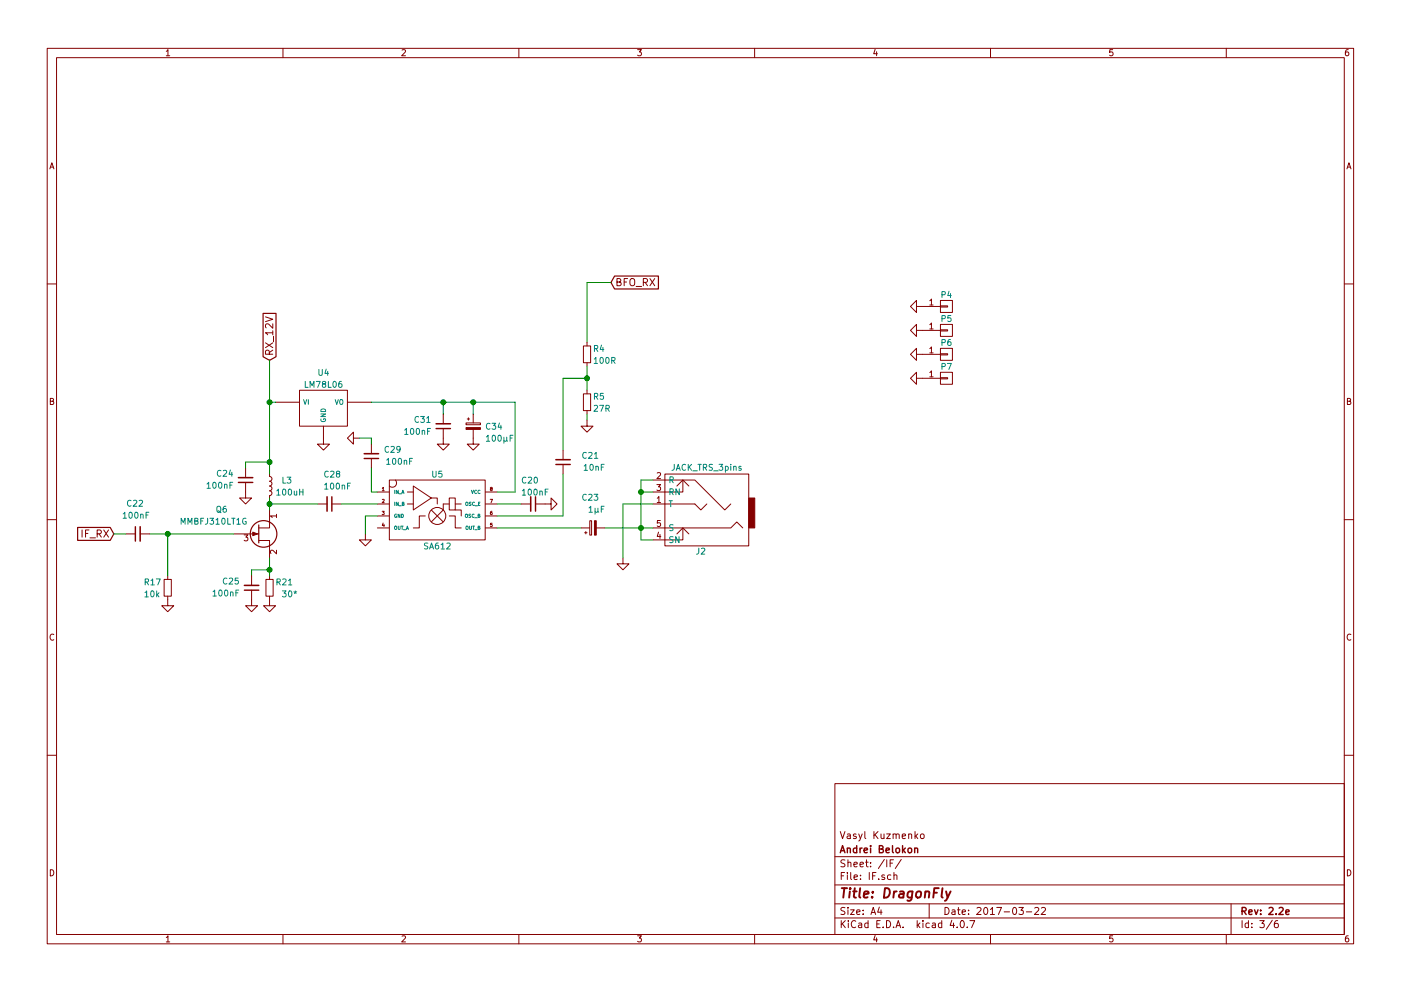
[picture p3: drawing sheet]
EESchema Schematic File Version 2
LIBS:DragonFly-rescue
LIBS:bee-rescue
LIBS:power
LIBS:device
LIBS:transistors
LIBS:conn
LIBS:linear
LIBS:regul
LIBS:74xx
LIBS:cmos4000
LIBS:adc-dac
LIBS:memory
LIBS:xilinx
LIBS:microcontrollers
LIBS:dsp
LIBS:microchip
LIBS:analog_switches
LIBS:motorola
LIBS:texas
LIBS:intel
LIBS:audio
LIBS:interface
LIBS:digital-audio
LIBS:philips
LIBS:display
LIBS:cypress
LIBS:siliconi
LIBS:opto
LIBS:atmel
LIBS:contrib
LIBS:valves
LIBS:ftdi
LIBS:DragonFly
LIBS:DragonFly-cache
EELAYER 25 0
EELAYER END
$Descr A4 11693 8268
encoding utf-8
Sheet 3 6
Title "DragonFly "
Date "2017-03-22"
Rev "2.2e"
Comp "Andrei Belokon"
Comment1 "Vasyl Kuzmenko"
Comment2 ""
Comment3 ""
Comment4 ""
$EndDescr
$Comp
L CONN_01X01 P4
U 1 1
P 7900 2550
F 0 "P4" H 7900 2650 50  0000 C CNN
F 1 "CONN_01X01" V 8000 2550 50  0001 C CNN
F 2 "Mounting_Holes:MountingHole_3.2mm_M3_DIN965_Pad" H 7900 2550 50  0001 C CNN
F 3 "" H 7900 2550 50  0000 C CNN
	1    7900 2550
	1    0    0    -1  
$EndComp
$Comp
L GND #PWR61
U 1 1
P 7700 2550
F 0 "#PWR61" H 7700 2300 50  0001 C CNN
F 1 "GND" H 7700 2400 50  0001 C CNN
F 2 "" H 7700 2550 50  0000 C CNN
F 3 "" H 7700 2550 50  0000 C CNN
	1    7700 2550
	0    1    1    0   
$EndComp
$Comp
L GND #PWR62
U 1 1
P 7700 2750
F 0 "#PWR62" H 7700 2500 50  0001 C CNN
F 1 "GND" H 7700 2600 50  0001 C CNN
F 2 "" H 7700 2750 50  0000 C CNN
F 3 "" H 7700 2750 50  0000 C CNN
	1    7700 2750
	0    1    1    0   
$EndComp
$Comp
L GND #PWR63
U 1 1
P 7700 2950
F 0 "#PWR63" H 7700 2700 50  0001 C CNN
F 1 "GND" H 7700 2800 50  0001 C CNN
F 2 "" H 7700 2950 50  0000 C CNN
F 3 "" H 7700 2950 50  0000 C CNN
	1    7700 2950
	0    1    1    0   
$EndComp
$Comp
L GND #PWR64
U 1 1
P 7700 3150
F 0 "#PWR64" H 7700 2900 50  0001 C CNN
F 1 "GND" H 7700 3000 50  0001 C CNN
F 2 "" H 7700 3150 50  0000 C CNN
F 3 "" H 7700 3150 50  0000 C CNN
	1    7700 3150
	0    1    1    0   
$EndComp
$Comp
L CONN_01X01 P5
U 1 1
P 7900 2750
F 0 "P5" H 7900 2850 50  0000 C CNN
F 1 "CONN_01X01" V 8000 2750 50  0001 C CNN
F 2 "Mounting_Holes:MountingHole_3.2mm_M3_DIN965_Pad" H 7900 2750 50  0001 C CNN
F 3 "" H 7900 2750 50  0000 C CNN
	1    7900 2750
	1    0    0    -1  
$EndComp
$Comp
L CONN_01X01 P6
U 1 1
P 7900 2950
F 0 "P6" H 7900 3050 50  0000 C CNN
F 1 "CONN_01X01" V 8000 2950 50  0001 C CNN
F 2 "Mounting_Holes:MountingHole_3.2mm_M3_DIN965_Pad" H 7900 2950 50  0001 C CNN
F 3 "" H 7900 2950 50  0000 C CNN
	1    7900 2950
	1    0    0    -1  
$EndComp
$Comp
L CONN_01X01 P7
U 1 1
P 7900 3150
F 0 "P7" H 7900 3250 50  0000 C CNN
F 1 "CONN_01X01" V 8000 3150 50  0001 C CNN
F 2 "Mounting_Holes:MountingHole_3.2mm_M3_DIN965_Pad" H 7900 3150 50  0001 C CNN
F 3 "" H 7900 3150 50  0000 C CNN
	1    7900 3150
	1    0    0    -1  
$EndComp
$Comp
L GND #PWR53
U 1 1
P 2700 3650
F 0 "#PWR53" H 2700 3400 50  0001 C CNN
F 1 "GND" H 2700 3500 50  0001 C CNN
F 2 "" H 2700 3650 50  0000 C CNN
F 3 "" H 2700 3650 50  0000 C CNN
	1    2700 3650
	1    0    0    -1  
$EndComp
$Comp
L C_Small C28
U 1 1
P 2750 4200
F 0 "C28" V 2500 4150 50  0000 L CNN
F 1 "100nF" V 2600 4150 50  0000 L CNN
F 2 "Capacitors_SMD:C_0603_HandSoldering" H 2750 4200 50  0001 C CNN
F 3 "" H 2750 4200 50  0000 C CNN
	1    2750 4200
	0    1    1    0   
$EndComp
$Comp
L GND #PWR52
U 1 1
P 2250 5000
F 0 "#PWR52" H 2250 4750 50  0001 C CNN
F 1 "GND" H 2250 4850 50  0001 C CNN
F 2 "" H 2250 5000 50  0000 C CNN
F 3 "" H 2250 5000 50  0000 C CNN
	1    2250 5000
	1    0    0    -1  
$EndComp
$Comp
L L_Small L3
U 1 1
P 2250 4050
F 0 "L3" H 2350 4100 50  0000 L CNN
F 1 "100uH" H 2300 4000 50  0000 L CNN
F 2 "Resistors_THT:R_Axial_DIN0309_L9.0mm_D3.2mm_P2.54mm_Vertical" H 2250 4050 50  0001 C CNN
F 3 "" H 2250 4050 50  0000 C CNN
	1    2250 4050
	1    0    0    -1  
$EndComp
$Comp
L LM78L05 U4
U 1 1
P 2700 3400
F 0 "U4" H 2700 3700 50  0000 C CNN
F 1 "LM78L06" H 2700 3600 50  0000 C CNN
F 2 "TO_SOT_Packages_THT:TO-92_Molded_Wide_Oval" H 2700 3400 50  0001 C CNN
F 3 "" H 2700 3400 50  0000 C CNN
	1    2700 3400
	1    0    0    -1  
$EndComp
$Comp
L GND #PWR49
U 1 1
P 1400 5000
F 0 "#PWR49" H 1400 4750 50  0001 C CNN
F 1 "GND" H 1400 4850 50  0001 C CNN
F 2 "" H 1400 5000 50  0000 C CNN
F 3 "" H 1400 5000 50  0000 C CNN
	1    1400 5000
	1    0    0    -1  
$EndComp
$Comp
L C_Small C24
U 1 1
P 2050 4000
F 0 "C24" H 2150 3950 50  0000 L CNN
F 1 "100nF" H 2150 4050 50  0000 L CNN
F 2 "Capacitors_SMD:C_0603_HandSoldering" H 2050 4000 50  0001 C CNN
F 3 "" H 2050 4000 50  0000 C CNN
	1    2050 4000
	-1   0    0    1   
$EndComp
$Comp
L GND #PWR50
U 1 1
P 2050 4100
F 0 "#PWR50" H 2050 3850 50  0001 C CNN
F 1 "GND" H 2050 3950 50  0001 C CNN
F 2 "" H 2050 4100 50  0000 C CNN
F 3 "" H 2050 4100 50  0000 C CNN
	1    2050 4100
	1    0    0    -1  
$EndComp
$Comp
L R_Small R17
U 1 1
P 1400 4900
F 0 "R17" H 1200 4950 50  0000 L CNN
F 1 "10k" H 1200 4850 50  0000 L CNN
F 2 "Resistors_SMD:R_0603_HandSoldering" H 1400 4900 50  0001 C CNN
F 3 "" H 1400 4900 50  0000 C CNN
	1    1400 4900
	1    0    0    -1  
$EndComp
$Comp
L Q_NJFET_SDG Q6
U 1 1
P 2150 4450
F 0 "Q6" H 1800 4250 50  0000 L CNN
F 1 "MMBFJ310LT1G" H 1500 4350 50  0000 L CNN
F 2 "TO_SOT_Packages_SMD:SOT-23" H -4600 200 50  0001 C CNN
F 3 "" H -4800 100 50  0001 C CNN
	1    2150 4450
	1    0    0    1   
$EndComp
$Comp
L R_Small R21
U 1 1
P 2250 4900
F 0 "R21" H 2300 4950 50  0000 L CNN
F 1 "30*" H 2350 4850 50  0000 L CNN
F 2 "DragonFly:R_1206_0603" H 2250 4900 50  0001 C CNN
F 3 "" H 2250 4900 50  0000 C CNN
	1    2250 4900
	1    0    0    -1  
$EndComp
$Comp
L GND #PWR51
U 1 1
P 2100 5000
F 0 "#PWR51" H 2100 4750 50  0001 C CNN
F 1 "GND" H 2100 4850 50  0001 C CNN
F 2 "" H 2100 5000 50  0000 C CNN
F 3 "" H 2100 5000 50  0000 C CNN
	1    2100 5000
	1    0    0    -1  
$EndComp
$Comp
L SA612 U5
U 1 1
P 3650 4400
F 0 "U5" H 3650 4850 50  0000 C CNN
F 1 "SA612" H 3650 4250 50  0000 C CNN
F 2 "Housings_SOIC:SOIC-8_3.9x4.9mm_Pitch1.27mm" H 3650 4400 60  0001 C CNN
F 3 "" H 3650 4400 60  0000 C CNN
	1    3650 4400
	1    0    0    -1  
$EndComp
$Comp
L GND #PWR55
U 1 1
P 3050 4450
F 0 "#PWR55" H 3050 4200 50  0001 C CNN
F 1 "GND" H 3050 4300 50  0001 C CNN
F 2 "" H 3050 4450 50  0000 C CNN
F 3 "" H 3050 4450 50  0000 C CNN
	1    3050 4450
	1    0    0    -1  
$EndComp
$Comp
L C_Small C29
U 1 1
P 3100 3800
F 0 "C29" H 2850 3750 50  0000 L CNN
F 1 "100nF" H 2750 3850 50  0000 L CNN
F 2 "Capacitors_SMD:C_0603_HandSoldering" H 3100 3800 50  0001 C CNN
F 3 "" H 3100 3800 50  0000 C CNN
	1    3100 3800
	-1   0    0    1   
$EndComp
Wire Wire Line
	2250 4650 2250 4800
Wire Wire Line
	2100 4800 2100 4750
Wire Wire Line
	2100 4750 2250 4750
Connection ~ 2250 4750
Wire Wire Line
	2250 4150 2250 4250
Wire Wire Line
	2250 4200 2650 4200
Connection ~ 2250 4200
Wire Wire Line
	3050 4450 3050 4300
Wire Wire Line
	3050 4300 3150 4300
Wire Wire Line
	2850 4200 3150 4200
Wire Wire Line
	3100 3900 3100 4100
Wire Wire Line
	3100 4100 3150 4100
Wire Wire Line
	4150 4400 4850 4400
Wire Wire Line
	2050 3900 2050 3850
Wire Wire Line
	2050 3850 2250 3850
Connection ~ 2250 3850
Wire Wire Line
	2300 3350 2250 3350
Connection ~ 2250 3350
Wire Wire Line
	3100 3350 4300 3350
Wire Wire Line
	4300 3350 4300 4100
Wire Wire Line
	4300 4100 4150 4100
$Comp
L CP_Small C34
U 1 1
P 3950 3550
F 0 "C34" H 4050 3550 50  0000 L CNN
F 1 "100µF" H 4050 3450 50  0000 L CNN
F 2 "Capacitors_THT:CP_Radial_D6.3mm_P2.50mm" H 3950 3550 50  0001 C CNN
F 3 "" H 3950 3550 50  0000 C CNN
	1    3950 3550
	1    0    0    -1  
$EndComp
$Comp
L GND #PWR56
U 1 1
P 3700 3650
F 0 "#PWR56" H 3700 3400 50  0001 C CNN
F 1 "GND" H 3700 3500 50  0001 C CNN
F 2 "" H 3700 3650 50  0000 C CNN
F 3 "" H 3700 3650 50  0000 C CNN
	1    3700 3650
	1    0    0    -1  
$EndComp
$Comp
L GND #PWR57
U 1 1
P 3950 3650
F 0 "#PWR57" H 3950 3400 50  0001 C CNN
F 1 "GND" H 3950 3500 50  0001 C CNN
F 2 "" H 3950 3650 50  0000 C CNN
F 3 "" H 3950 3650 50  0000 C CNN
	1    3950 3650
	1    0    0    -1  
$EndComp
$Comp
L GND #PWR54
U 1 1
P 3000 3650
F 0 "#PWR54" H 3000 3400 50  0001 C CNN
F 1 "GND" H 3000 3500 50  0001 C CNN
F 2 "" H 3000 3650 50  0000 C CNN
F 3 "" H 3000 3650 50  0000 C CNN
	1    3000 3650
	0    1    1    0   
$EndComp
Wire Wire Line
	3000 3650 3100 3650
Wire Wire Line
	3100 3650 3100 3700
$Comp
L C_Small C25
U 1 1
P 2100 4900
F 0 "C25" H 2200 4850 50  0000 L CNN
F 1 "100nF" H 2200 4950 50  0000 L CNN
F 2 "Capacitors_SMD:C_0603_HandSoldering" H 2100 4900 50  0001 C CNN
F 3 "" H 2100 4900 50  0000 C CNN
	1    2100 4900
	-1   0    0    1   
$EndComp
$Comp
L C_Small C22
U 1 1
P 1150 4450
F 0 "C22" V 1400 4400 50  0000 L CNN
F 1 "100nF" V 1300 4350 50  0000 L CNN
F 2 "Capacitors_SMD:C_0603_HandSoldering" H 1150 4450 50  0001 C CNN
F 3 "" H 1150 4450 50  0000 C CNN
	1    1150 4450
	0    -1   -1   0   
$EndComp
Wire Wire Line
	1400 4450 1400 4800
Wire Wire Line
	1250 4450 1950 4450
Connection ~ 1400 4450
Wire Wire Line
	4150 4300 4700 4300
$Comp
L C_Small C21
U 1 1
P 4700 3850
F 0 "C21" H 4400 3800 50  0000 L CNN
F 1 "10nF" H 4350 3900 50  0000 L CNN
F 2 "Capacitors_SMD:C_0603_HandSoldering" H 4700 3850 50  0001 C CNN
F 3 "" H 4700 3850 50  0000 C CNN
	1    4700 3850
	-1   0    0    1   
$EndComp
Text GLabel 5100 2350 2    60   Input ~ 0
BFO_RX
Wire Wire Line
	5100 2350 4900 2350
Wire Wire Line
	4900 2350 4900 2850
Text GLabel 2250 3000 1    61   Input ~ 0
RX_12V
Text GLabel 950  4450 0    60   Input ~ 0
IF_RX
Wire Wire Line
	1050 4450 950  4450
Wire Wire Line
	2250 3000 2250 3950
$Comp
L R_Small R5
U 1 1
P 4900 3350
F 0 "R5" H 4950 3400 50  0000 L CNN
F 1 "27R" H 4950 3300 50  0000 L CNN
F 2 "DragonFly:R_1206_0603" H 4900 3350 50  0001 C CNN
F 3 "" H 4900 3350 50  0000 C CNN
	1    4900 3350
	1    0    0    -1  
$EndComp
$Comp
L GND #PWR59
U 1 1
P 4900 3500
F 0 "#PWR59" H 4900 3250 50  0001 C CNN
F 1 "GND" H 4900 3350 50  0001 C CNN
F 2 "" H 4900 3500 50  0000 C CNN
F 3 "" H 4900 3500 50  0000 C CNN
	1    4900 3500
	1    0    0    -1  
$EndComp
$Comp
L R_Small R4
U 1 1
P 4900 2950
F 0 "R4" H 4950 3000 50  0000 L CNN
F 1 "100R" H 4950 2900 50  0000 L CNN
F 2 "DragonFly:R_1206_0603" H 4900 2950 50  0001 C CNN
F 3 "" H 4900 2950 50  0000 C CNN
	1    4900 2950
	1    0    0    -1  
$EndComp
Wire Wire Line
	4900 3050 4900 3250
Connection ~ 4900 3150
Wire Wire Line
	4900 3450 4900 3500
Wire Wire Line
	4700 3150 4900 3150
$Comp
L C_Small C20
U 1 1
P 4450 4200
F 0 "C20" V 4250 4100 50  0000 L CNN
F 1 "100nF" V 4350 4100 50  0000 L CNN
F 2 "Capacitors_SMD:C_0603_HandSoldering" H 4450 4200 50  0001 C CNN
F 3 "" H 4450 4200 50  0000 C CNN
	1    4450 4200
	0    1    1    0   
$EndComp
$Comp
L GND #PWR58
U 1 1
P 4550 4200
F 0 "#PWR58" H 4550 3950 50  0001 C CNN
F 1 "GND" H 4550 4050 50  0001 C CNN
F 2 "" H 4550 4200 50  0000 C CNN
F 3 "" H 4550 4200 50  0000 C CNN
	1    4550 4200
	0    -1   -1   0   
$EndComp
Wire Wire Line
	4150 4200 4350 4200
$Comp
L CP_Small C23
U 1 1
P 4950 4400
F 0 "C23" V 5200 4350 50  0000 L CNN
F 1 "1µF" V 5100 4300 50  0000 L CNN
F 2 "Capacitors_THT:CP_Radial_D5.0mm_P2.00mm" H 4950 4400 50  0001 C CNN
F 3 "" H 4950 4400 50  0000 C CNN
	1    4950 4400
	0    -1   -1   0   
$EndComp
$Comp
L GND #PWR60
U 1 1
P 5200 4650
F 0 "#PWR60" H 5200 4400 50  0001 C CNN
F 1 "GND" H 5200 4500 50  0001 C CNN
F 2 "" H 5200 4650 50  0000 C CNN
F 3 "" H 5200 4650 50  0000 C CNN
	1    5200 4650
	1    0    0    -1  
$EndComp
$Comp
L C_Small C31
U 1 1
P 3700 3550
F 0 "C31" H 3800 3500 50  0000 L CNN
F 1 "100nF" H 3800 3600 50  0000 L CNN
F 2 "Capacitors_SMD:C_0603_HandSoldering" H 3700 3550 50  0001 C CNN
F 3 "" H 3700 3550 50  0000 C CNN
	1    3700 3550
	-1   0    0    1   
$EndComp
$Comp
L JACK_TRS_3pins J2
U 1 1
P 5850 4200
F 0 "J2" H 5850 4600 50  0000 C CNN
F 1 "JACK_TRS_3pins" H 5800 3900 50  0000 C CNN
F 2 "DragonFly:audio_jack_3_5mm_PJ307" H 5950 4050 50  0001 C CNN
F 3 "" H 5950 4050 50  0000 C CNN
	1    5850 4200
	-1   0    0    1   
$EndComp
Wire Wire Line
	5050 4400 5450 4400
Wire Wire Line
	5350 4000 5350 4500
Wire Wire Line
	5350 4500 5450 4500
Connection ~ 5350 4400
Wire Wire Line
	5350 4000 5450 4000
Wire Wire Line
	5450 4100 5350 4100
Connection ~ 5350 4100
Wire Wire Line
	5450 4200 5200 4200
Wire Wire Line
	5200 4200 5200 4650
Wire Wire Line
	3700 3450 3700 3350
Connection ~ 3700 3350
Wire Wire Line
	3950 3450 3950 3350
Connection ~ 3950 3350
Wire Wire Line
	4700 3150 4700 3750
Wire Wire Line
	4700 4300 4700 3950
$EndSCHEMATC
